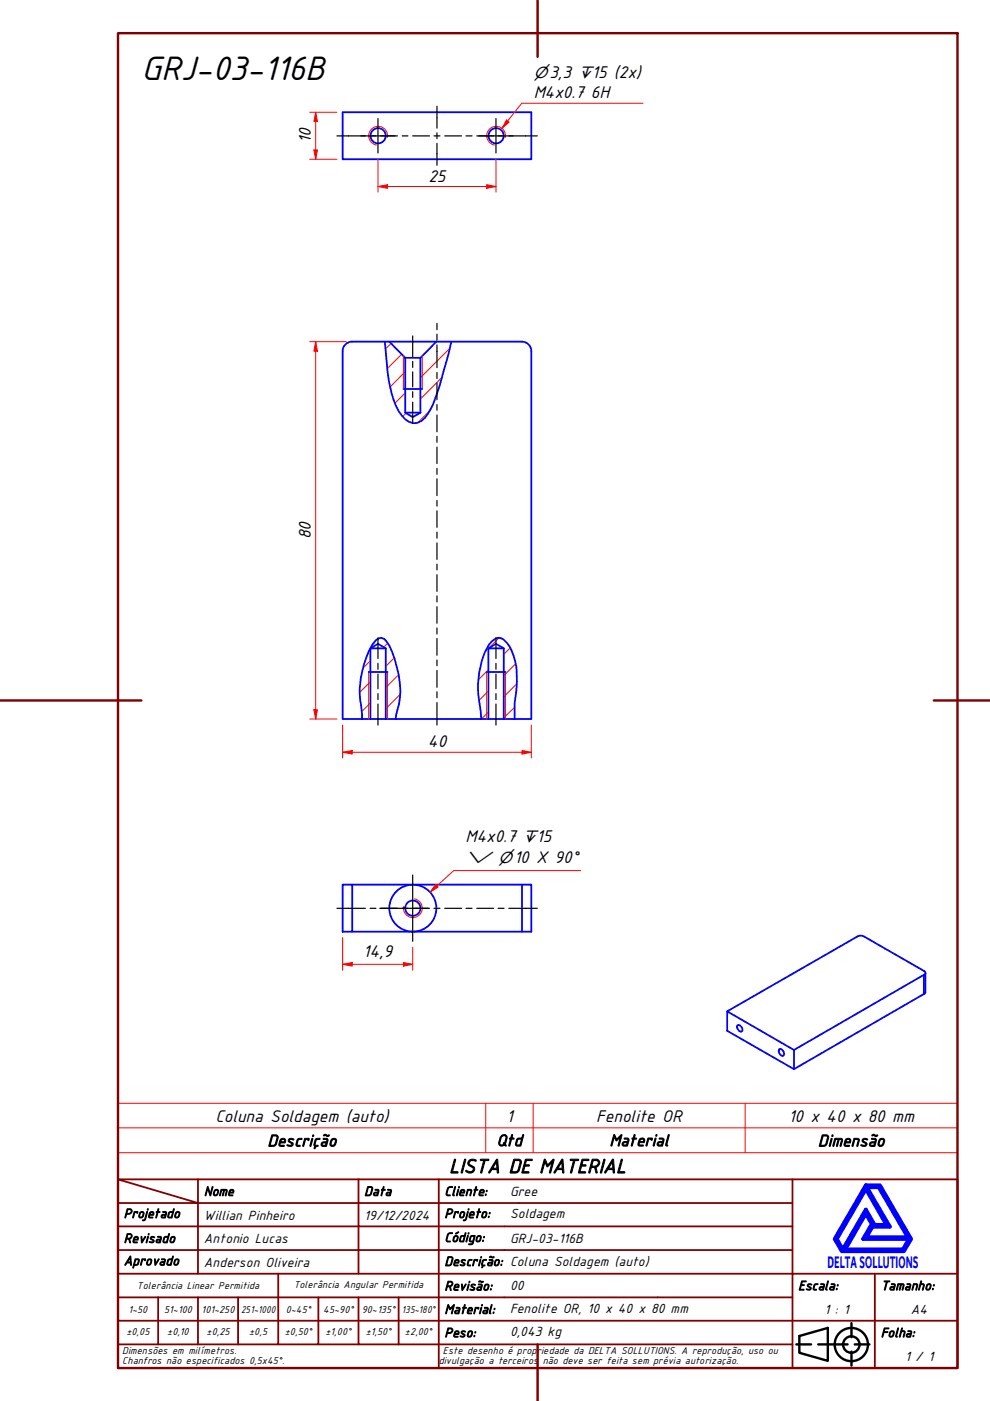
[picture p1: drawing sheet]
<svg xmlns="http://www.w3.org/2000/svg" width="210mm" height="297mm" viewBox="0 0 210 297" stroke-linecap="round" stroke-linejoin="round" font-family="sans-serif">
<!-- layer: Hatch (ABNT) -->
<g fill="none" stroke="#f00" stroke-width=".21">
<path d="M82.9 72.8l-1.2 1.2M85.2 75.1l-3 3M85.9 78.8l-3.2 3.2M93.7 80l-4.5 4.6M95.4 73.8l-6.2 6.3M85.9 83.3l-2.1 2.2M86.1 87.6l-.8 .7M91.1 87.1l-2.6 2.5M82.2 136.4l-.8 .8M83.6 139.5l-1.8 1.8M103.6 137.5l-.7 .7M105.8 135.2l-2.2 2.2"/>
<path d="M108.2 137.3l-1.4 1.4M78.5 149l-1.8 1.9M78.5 144.5l-2.2 2.3M78.5 140.1l-1.5 1.5M84.5 143.1l-2.7 2.7M84.8 147.2l-3 3.1M103.6 151l-1.6 1.4M103.6 146.5l-2 1.9M103.6 142l-2.2 2.1M109.1 150l-2.3 2.2M109.3 140.7l-2.5 2.5M109.6 145l-2.8 2.8"/>
</g>
<!-- layer: Visible (ABNT) -->
<g fill="none" stroke="#00f" stroke-width=".38">
<path d="M72.6 23.8h40v10h-40zM72.6 74.5v77.9h4.2M74.6 72.4a2 2 0 0 0-2 2M74.7 72.4h17.8M81.6 72.4a52.1 52.1 0 0 0 1.8 12.4 8.5 8.5 0 0 0 3.2 4.6 2.73 2.73 0 0 0 3.6-.9 19.3 19.3 0 0 0 3-6.7l2.5-9.4M82.5 72.4l3.4 3.5v11.6l1.6 .9 1.7-.9v-11.6l3.3-3.5h3.2M85.9 75.9h3.3M95.7 72.4h15M110.6 72.4a2 2 0 0 1 2 2M112.6 74.5v77.9h-3.5M85.5 82.5h4M85.9 87.5h3.3"/>
<path d="M78.5 137.5h3.3M103.6 137.5h3.2M76.8 152.4h1.7v-14.9l1.6-1 1.7 1v14.9M76.8 152.4v-1a21.8 21.8 0 0 1 0-9.2 15.7 15.7 0 0 1 3-6.5 1.29 1.29 0 0 1 2.1 .2 20.8 20.8 0 0 1 3 10.7 17.4 17.4 0 0 1-.9 4.9l-.1 .9M78.2 142.5h4M78.5 152.4h23.5M102 152.4h1.6v-14.9l1.6-1 1.6 1v14.9M102 152.4l-.1-1.6a19.7 19.7 0 0 1 1.8-14.2 2.38 2.38 0 0 1 2.2-1.4 5 5 0 0 1 3 3.9 20.2 20.2 0 0 1 .2 10.1v3.2M103.2 142.5h4M103.6 152.4h5.5M72.6 187.6h2.1v9.9h-2.1zM74.7 197.5h37.9v-9.9h-1.9v9.9"/>
<path d="M74.7 187.6h36M154.2 214.4l27.6-15.8a1.38 1.38 0 0 1 1.4 0l12.7 7.3 .3 .1v.5l-27.9 16.1zM156.3 217.4l.2-.1a.99 .99 0 0 1 .8 1.4 .96 .96 0 0 1-1-1.3zM195.9 210.7l-27.6 16-14.1-8.1v-4.2M195.9 206.7v4M196.2 206.3v4.1v.2l-.3 .1M165.2 222.5l.2-.1a1.03 1.03 0 0 1 .7 1.4 .98 .98 0 0 1-.9-1.3zM168.3 222.6v4.1"/>
<circle cx="80.2" cy="28.8" r="1.62"/>
<circle cx="105.2" cy="28.8" r="1.62"/>
<circle cx="87.5" cy="192.6" r="5"/>
<circle cx="87.5" cy="192.5" r="1.62"/>
</g>
<!-- layer: Visible Narrow (ABNT) -->
<path d="M82.1 29.1a2 2 0 0 0-1.6-2.3 2 2 0 0 0-2.3 1.6 2 2 0 0 0 1.6 2.4M107.2 29.1a2 2 0 0 0-1.7-2.3 2 2 0 0 0-2.3 1.6 2 2 0 0 0 1.6 2.4M85.5 75.5v7M89.5 75.5v7M78.2 142.5v9.9M82.2 142.5v9.9M103.2 142.5v9.9M107.2 142.5v9.9M87.9 190.6a2 2 0 0 1 1.6 2.3 2 2 0 0 1-2.3 1.6 2 2 0 0 1-1.6-2.3" fill="none" stroke="#f00" stroke-width=".21"/>
<path d="M25 239.1h178v-5.2h-178v10.5M103 233.9v10.5M113 233.9v10.5M158 233.9v10.5M203 239.1v5.3h-178M25 244.4v5.6h178v-5.6" fill="none" stroke="#f00" stroke-width=".21"/>
<path d="M183.6 257.3l1.2 2.2-1.8 3.2h9.7l-1.2 2.2h-12.3zM183.6 252.1l4.4 7.6h-2.6l-1.8-3.2-4.9 8.4-1.3-2.2zM183.6 251.3h3l6.6 11.4-1.6 2.6h-13.1l-1.5-2.6zM183.8 251.7h2.5l6.2 10.6h-8.8l1.3-2.2h3.7zM185 259.7h.2l-.2 .2z" fill="none" stroke="#00f" stroke-width=".83"/>
<!-- layer: 0 -->
<path d="M178.5 265.3h13.1" fill="none" stroke="#000" stroke-width=".21"/>
<g fill="none" stroke="#800000" stroke-width=".38">
<path d="M25 250l17 5.1h-17M25 250h178v40.1h-178zM42 255.1h34v4.9h17M42 255.1v15M42 250v5.1M76 250v5.1h17v4.9M93 250v5.1h75M168 250v20.1h-143M25 260h51v10.1M25 275.1h17M33.5 275.1v9.9M50.5 275.1h-8.5v9.9"/>
<path d="M59 270.1v14.9h-8.5M67.5 275.1v9.9h-8.5M76 275.1v9.9h8.5M84.5 275.1v9.9M93 275.1h-42.5v9.9M93 260v5h-68M93 275.1v9.9h75M93 260h75M93 275.1h75M168 265h-75v10.1M185.5 270.1v9.9h17.5M203 270.1h-35v9.9h17.5v10.1"/>
<path d="M25 285h25.5M25 280h143v10.1M67.5 285h8.5M84.5 285h8.5v5.1"/>
</g>
<g fill="none" stroke="#000" stroke-width=".51">
<path d="M168.8 285h3.2M169.5 283.3l6-1.8v7l-6-1.7zM173.5 285h6.2M180.5 280.5v3M180.5 286.6v2.9M181.2 285h3.1"/>
<circle cx="180.5" cy="285.1" r="3.5"/>
<circle cx="180.5" cy="285.1" r="1.75"/>
</g>
<!-- layer: Borda A3/A4 (ABNT) -->
<path d="M25 7h178v283.1h-178zM114 0v12.1M0 148.5h30M198 148.5h12M114 285v12" fill="none" stroke="#800000" stroke-width=".51"/>
<!-- layer: Linha de centro (ISO) -->
<g fill="none" stroke="#000" stroke-width=".25">
<path d="M71.4 28.8h6.1M78.5 28.8h1.2M80.7 28.8h3.6M85.3 28.8h1.2M87.5 28.8h3.6M92 28.8h1.3M92.6 22.5v4.7M92.6 28.2v1.2M92.6 30.4v4.6M94.3 28.8h3.6M98.8 28.8h1.3M101.1 28.8h3.5"/>
<path d="M105.6 28.8h1.3M107.9 28.8h6M92.6 68.6v1.3M92.6 70.9v1.2M92.6 73.1v4.9M92.6 79v1.2M92.6 81.2v3.6M92.6 85.8v1.2M92.6 88v3.6M92.6 92.5v1.3M92.6 94.8v3.5M92.6 99.3v1.3"/>
<path d="M92.6 101.5v3.6M92.6 106.1v1.2M92.6 108.3v3.5M92.6 112.8v1.3M92.6 115.1v3.5M92.6 119.6v1.2M80.1 135.2v4.4M92.6 121.8v3.6M92.6 126.4v1.2M92.6 128.6v3.5M92.6 133.1v1.3M92.6 135.4v3.5"/>
<path d="M92.6 139.9v1.2M105.2 135.2v4.4M80.1 140.6v1.3M80.1 142.9v3.1M80.1 147.1v1.2M80.1 149.3v4.4M92.6 142.2v3.5M92.6 146.7v1.2M92.6 149v4.7M105.2 140.6v1.3M105.2 142.9v3.1M105.2 147.1v1.2"/>
<path d="M105.2 149.3v4.4"/>
</g>
<!-- layer: Marca de centro (ISO) -->
<path d="M76.5 28.8h7.3M80.1 25.1v7.3M101.5 28.8h7.3M105.2 25.1v7.3" fill="none" stroke="#000" stroke-width=".25"/>
<path d="M80.1 39.5h2.1" fill="none" stroke="#f00" stroke-width=".21"/>
<path d="M80.1 39.5l2.1-.3v.7z" fill="#f00"/>
<path d="M80.1 39.5l2.1-.3v.7zM103.2 39.5h2" fill="none" stroke="#f00" stroke-width=".21"/>
<path d="M103.2 39.2l2 .3-2 .4z" fill="#f00"/>
<path d="M80.1 33.6v7.2M82.2 39.5h21M103.2 39.2l2 .3-2 .4zM105.2 33.6v7.2" fill="none" stroke="#f00" stroke-width=".21"/>
<path d="M107.6 25.6l-1.2 1.6" fill="none" stroke="#f00" stroke-width=".21"/>
<path d="M107.4 25.4l.5 .5-1.5 1.3z" fill="#f00"/>
<path d="M107.4 25.4l.5 .5-1.5 1.3zM136.3 21.9h-25.7l-3 3.7" fill="none" stroke="#f00" stroke-width=".21"/>
<path d="M66.9 31.8v2" fill="none" stroke="#f00" stroke-width=".21"/>
<path d="M66.5 31.8h.8l-.4 2z" fill="#f00"/>
<path d="M66.5 31.8h.8l-.4 2zM66.9 23.8v2" fill="none" stroke="#f00" stroke-width=".21"/>
<path d="M66.9 23.8l.4 2h-.8z" fill="#f00"/>
<path d="M65.7 33.8h5.7M65.7 23.8h5.7M66.9 23.8l.4 2h-.8zM66.9 25.8v6M72.6 159.5h2.1" fill="none" stroke="#f00" stroke-width=".21"/>
<path d="M72.6 159.5l2.1-.4v.8z" fill="#f00"/>
<path d="M72.6 159.5l2.1-.4v.8zM110.7 159.5h1.9" fill="none" stroke="#f00" stroke-width=".21"/>
<path d="M110.7 159.1l1.9 .4-1.9 .4z" fill="#f00"/>
<path d="M66.9 150.5v1.9M72.6 153.7v7M74.7 159.5h36M110.7 159.1l1.9 .4-1.9 .4zM112.6 153.7v7" fill="none" stroke="#f00" stroke-width=".21"/>
<!-- layer: Linha de centro (ISO) -->
<path d="M87.5 71.2v4.4M87.5 76.6v1.3M87.5 78.9v3.1M87.5 83v1.3M87.5 85.3v4.4" fill="none" stroke="#000" stroke-width=".25"/>
<path d="M66.5 150.5h.8l-.4 1.9z" fill="#f00"/>
<path d="M66.9 72.4v2.1M66.5 150.5h.8l-.4 1.9z" fill="none" stroke="#f00" stroke-width=".21"/>
<path d="M66.9 72.4l.4 2.1h-.8z" fill="#f00"/>
<path d="M65.7 72.4h7.7M66.9 72.4l.4 2.1h-.8zM66.9 74.5v76M65.7 152.4h5.7M72.6 204.5h2.1" fill="none" stroke="#f00" stroke-width=".21"/>
<!-- layer: Marca de centro (ISO) -->
<path d="M80.5 192.6h10.3M87.5 185.5v14.1" fill="none" stroke="#000" stroke-width=".25"/>
<!-- layer: Linha de centro (ISO) -->
<path d="M71.4 192.6h6.1M78.5 192.6h1.2M80.7 192.6h3.6M85.3 192.6h1.2M87.5 192.6h3.6M92 192.6h1.3M94.3 192.6h3.6M98.8 192.6h1.3M101.1 192.6h3.5M105.6 192.6h1.3M107.9 192.6h6" fill="none" stroke="#000" stroke-width=".25"/>
<path d="M72.6 204.5l2.1-.4v.7z" fill="#f00"/>
<path d="M72.6 204.5l2.1-.4v.7zM85.5 204.5h2" fill="none" stroke="#f00" stroke-width=".21"/>
<path d="M85.5 204.1l2 .4-2 .3z" fill="#f00"/>
<path d="M72.6 198.8v6.9M74.7 204.5h10.8M85.5 204.1l2 .4-2 .3zM87.5 200.8v4.9" fill="none" stroke="#f00" stroke-width=".21"/>
<path d="M92.6 187.8l-1.4 1.4" fill="none" stroke="#f00" stroke-width=".21"/>
<path d="M92.4 187.5l.5 .6-1.7 1.1z" fill="#f00"/>
<path d="M92.4 187.5l.5 .6-1.7 1.1zM123.1 184.6h-26.9l-3.6 3.2" fill="none" stroke="#f00" stroke-width=".21"/>
<text font-size="7.7" x="30" y="17.1">GRJ-03-116B</text>
<text font-size="4.6" x="95.2" y="248.7">LISTA DE MATERIAL</text>
<g font-size="3.9">
<text x="113.2" y="20.9">M4x0.7</text>
<text x="125.3" y="20.9">6H</text>
<text x="65.9" y="30.3" transform="rotate(-90 65.9 30.3)">10</text>
<text x="90.9" y="38.5">25</text>
<text x="65.9" y="114.3" transform="rotate(-90 65.9 114.3)">80</text>
<text x="90.7" y="158.5">40</text>
<text x="98.7" y="178.5">M4x0.7</text>
<text x="77" y="203">14,9</text>
<text x="45.7" y="237.9">Coluna Soldagem (auto)</text>
<text x="107.4" y="237.8">1</text>
<text x="126.4" y="237.8">Fenolite OR</text>
<text x="167.2" y="237.8">10 x 40 x 80 mm</text>
</g>
<g font-size="3.8">
<text x="56.7" y="243.1">Descrição</text>
<text x="105.3" y="243">Qtd</text>
<text x="129.2" y="243">Material</text>
<text x="173.4" y="243.1">Dimensão</text>
</g>
<text font-size="3.8" fill="#00f" x="175.5" y="268.8">DELTASOLLUTIONS</text>
<g font-size="3.4">
<text x="113.2" y="16.5">⌀3,3 ↧15 (2x)</text>
<text x="110.8" y="178.5">↧15</text>
<text x="98.7" y="182.9">⌵ ⌀10 X 90°</text>
</g>
<g font-size="3">
<text x="43.2" y="253.5">Nome</text>
<text x="77.2" y="253.5">Data</text>
<text x="94.2" y="253.5">Cliente:</text>
<text x="108.1" y="253.5">Gree</text>
<text x="26.2" y="263.5">Revisado</text>
<text x="26.2" y="258.2">Projetado</text>
<text x="43.2" y="258.6">Willian Pinheiro</text>
<text x="43.2" y="263.5">Antonio Lucas</text>
<text x="77.2" y="258.6">19/12/2024</text>
<text x="94.2" y="263.3">Código:</text>
<text x="94.2" y="258.2">Projeto:</text>
<text x="108.1" y="263.5">GRJ-03-116B</text>
<text x="108.1" y="258.2">Soldagem</text>
<text x="26.2" y="268.3">Aprovado</text>
<text x="43.2" y="268.5">Anderson Oliveira</text>
<text x="94.2" y="268.4">Descrição: Coluna Soldagem (auto)</text>
<text x="94.2" y="273.6">Revisão:</text>
<text x="108.1" y="273.5">00</text>
<text x="169.2" y="273.5">Escala:</text>
<text x="186.8" y="273.5">Tamanho:</text>
<text x="94.2" y="278.6">Material:</text>
<text x="108.1" y="278.4">Fenolite OR, 10 x 40 x 80 mm</text>
<text x="174.8" y="278.6">1 : 1</text>
<text x="193.1" y="278.6">A4</text>
<text x="94.2" y="283.5">Peso:</text>
<text x="108.1" y="283.3">0,043 kg</text>
<text x="186.8" y="283.5">Folha:</text>
<text x="191.9" y="288.5">1 / 1</text>
</g>
<g font-size="2.3">
<text x="29" y="273.4">Tolerância Linear Permitida</text>
<text x="62.3" y="273.2">Tolerância Angular Permitida</text>
<text x="27.2" y="278.3">1~50</text>
<text x="34.8" y="278.3">51~100</text>
<text x="42.7" y="278.3">101~250</text>
<text x="51.1" y="278.3">251~1000</text>
<text x="60.6" y="278.3">0~45°</text>
<text x="68.5" y="278.3">45~90°</text>
<text x="76.7" y="278.3">90~135°</text>
<text x="85.2" y="278.3">135~180°</text>
<text x="25.9" y="287.1">Dimensões em milímetros.</text>
<text x="26.8" y="283.1">±0,05</text>
<text x="35.4" y="283.1">±0,10</text>
<text x="43.8" y="283.1">±0,25</text>
<text x="52.8" y="283.1">±0,5</text>
<text x="60.4" y="283.1">±0,50°</text>
<text x="69" y="283.1">±1,00°</text>
<text x="77.5" y="283.1">±1,50°</text>
<text x="85.9" y="283.1">±2,00°</text>
<text x="93.9" y="287.1">Este desenho é propriedade da DELTA SOLLUTIONS. A reprodução, uso ou</text>
<text x="25.9" y="289.2">Chanfros não especificados 0,5x45°.</text>
<text x="93" y="289.2">divulgação a terceiros</text>
<text x="115.1" y="289.2">não deve ser feita sem prévia autorização.</text>
</g>
</svg>
